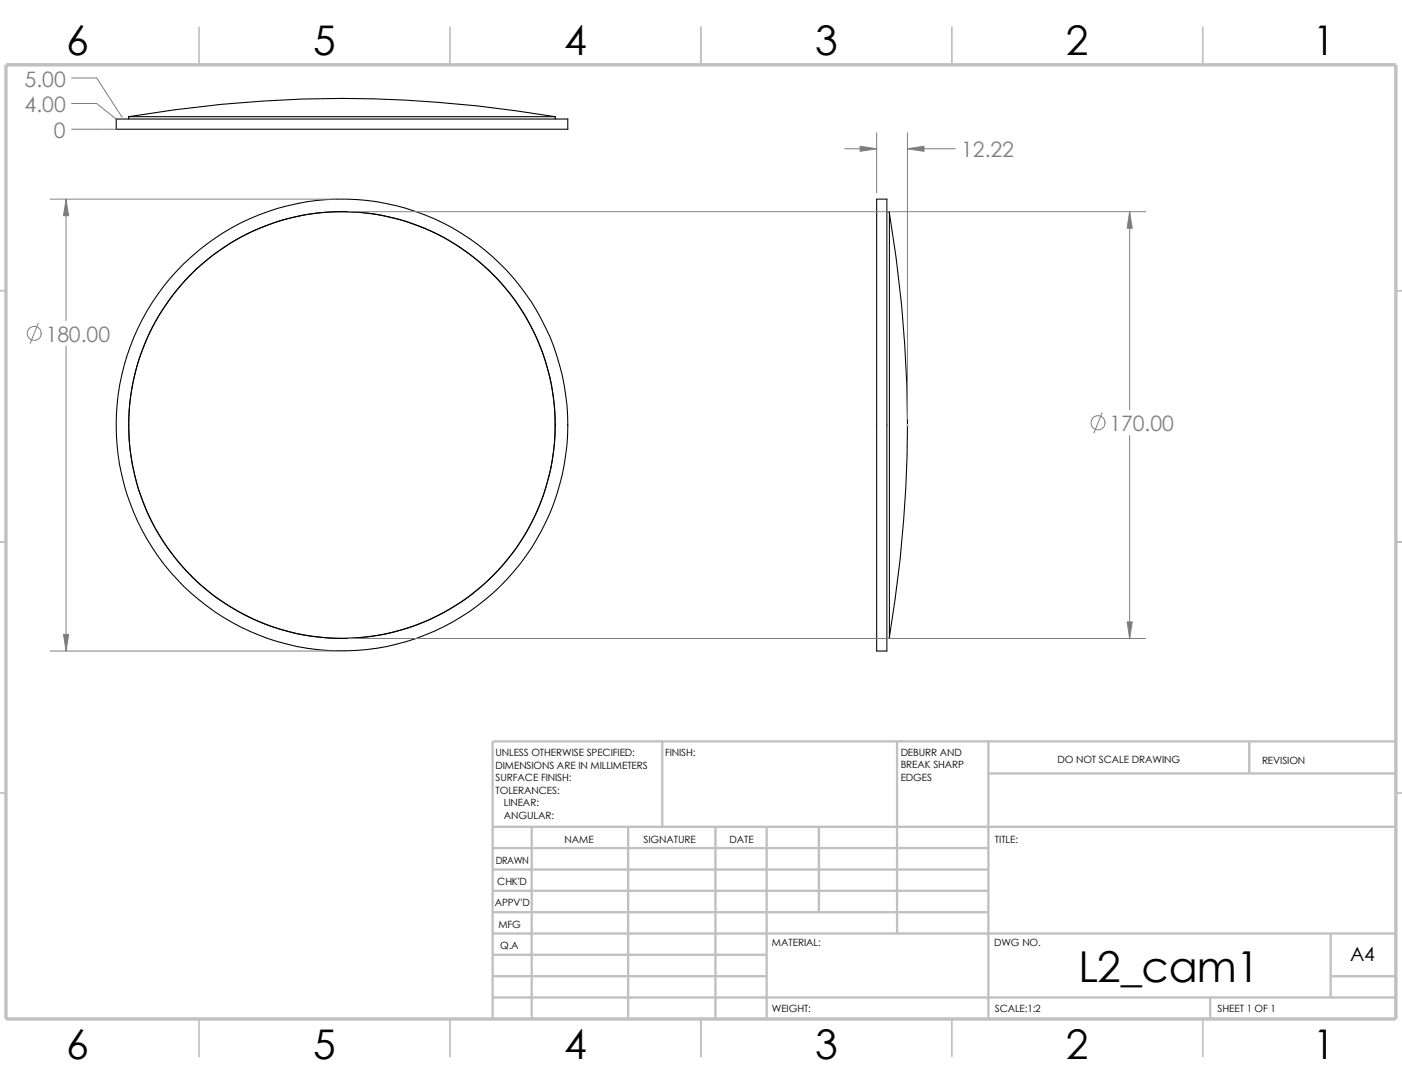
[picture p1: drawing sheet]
<svg xmlns="http://www.w3.org/2000/svg" width="279mm" height="216mm" viewBox="0 0 279 216" stroke-linecap="round" stroke-linejoin="round" font-family="sans-serif">
<g fill="none" stroke="#c0c0c0" stroke-width=".34">
<path d="M39.7 5.4v7.5M89.7 5.4v7.5M139.7 5.4v7.5M189.7 5.4v7.5M239.7 5.4v7.5M-.1 57.9h1.3M278.2 57.9h1.2M-.1 107.9h1.3M278.2 107.9h1.2M-.1 157.9h1.3M278.2 157.9h1.2M39.7 202.9v7.5"/>
<path d="M89.7 202.9v7.5M139.7 202.9v7.5M189.7 202.9v7.5M239.7 202.9v7.5"/>
</g>
<g fill="none" stroke="#c0c0c0" stroke-width=".47">
<path d="M132 147.7v17M178.8 147.7v38.2M197 154.1h81.2M197 147.7v55.2M249 147.7v6.4M278.2 147.7h-180v55.2M98.2 164.7h180M98.2 177.4h98.8M98.2 173.2h98.8M98.2 168.9h98.8M106 164.7v38.2M125.2 164.7v38.2"/>
<path d="M142.6 164.7v38.2M152.8 164.7v38.2M163.2 164.7v17M98.2 198.7h180M98.2 194.4h54.6M98.2 190.2h54.6M98.2 185.9h180M98.2 181.7h98.8M241.2 198.7v4.2M265.2 194.4h13M265.2 185.9v12.8"/>
</g>
<path d="M1.2 12.9h277v190h-277z" fill="none" stroke="#c0c0c0" stroke-width=".68" stroke-linecap="butt"/>
<g fill="none" stroke="#000" stroke-width=".21">
<path d="M23.2 23.7h90v2h-90zM25.7 23.2h85v.5M25.7 23.2a249.7 249.7 0 0 1 84.9 0M25.7 23.2v.5M174.7 39.7h2v90h-2zM176.7 42.2h.5v85h-.5M177.2 42.2a249.7 249.7 0 0 1 0 85"/>
<circle cx="68.1" cy="84.7" r="42.5"/>
<circle cx="68.1" cy="84.6" r="45"/>
<circle cx="68.2" cy="84.6" r="42.5"/>
</g>
<g fill="none" stroke="#808080" stroke-width=".2">
<path d="M14.3 15.5h5l5 7.7h.1M10 39.7h56.9M13.2 39.7v24.1M14.3 20.6h5l3.9 3.1M14.3 25.7h8.9M168.4 29.6h6.3M174.7 26.5v11.9M180.8 26.5v56.9M180.8 29.6h9.6M69.4 42.2h158.9M225.1 42.2v39.4M7.6 64.4l-1.6 4"/>
<path d="M13.2 68.9v60.8M219.6 82.2l-1.6 4M225.1 86.7v40.5M10 129.7h56.9M69.4 127.2h158.9"/>
<circle cx="6.8" cy="66.4" r="1.4"/>
<circle cx="218.8" cy="84.2" r="1.41"/>
</g>
<path d="M180.7 84.7h.3M180.7 84.5l.3 .3M180.8 84.5v.3M181 84.5l-.3 .3" fill="none" stroke="#c0c0c0" stroke-width=".2"/>
<g fill="#808080" stroke="#808080" stroke-width=".2">
<path d="M180.8 29.6l3.3-.5v1z"/>
<path d="M171.4 29.1l3.3 .5-3.3 .5z"/>
<path d="M225.1 42.2l.5 3.3h-1z"/>
<path d="M224.6 123.9h1l-.5 3.3z"/>
<path d="M13.2 39.7l.5 3.3h-1z"/>
<path d="M12.7 126.4h1l-.5 3.3z"/>
</g>
<text font-size="8.5" x="214.9" y="195.7">L2_cam1</text>
<g font-size="8.1">
<text x="13.2" y="10.9">6</text>
<text x="62.4" y="10.9">5</text>
<text x="112.4" y="10.9">4</text>
<text x="162.4" y="10.9">3</text>
<text x="212.4" y="10.9">2</text>
<text x="261.7" y="10.9">1</text>
<text x="13.2" y="210.9">6</text>
<text x="62.4" y="210.9">5</text>
<text x="112.4" y="210.9">4</text>
<text x="162.4" y="210.9">3</text>
<text x="212.4" y="210.9">2</text>
<text x="261.7" y="210.9">1</text>
</g>
<g font-size="4.2" fill="#808080">
<text x="4.9" y="17.2">5.00</text>
<text x="4.9" y="22.3">4.00</text>
<text x="10.7" y="27.4">0</text>
<text x="191.5" y="31.3">12.22</text>
<text x="9.1" y="68">180.00</text>
<text x="221.1" y="85.9">170.00</text>
</g>
<text font-size="3.9" x="269.1" y="191.5">A4</text>
<g font-size="2">
<text x="98.8" y="150.6">UNLESS OTHERWISE SPECIFIED:</text>
<text x="98.8" y="153.1">DIMENSIONS ARE IN MILLIMETERS</text>
<text x="98.8" y="155.6">SURFACE FINISH:</text>
<text x="132.5" y="150.6">FINISH:</text>
<text x="179.5" y="155.5">EDGES</text>
<text x="179.5" y="150.5">DEBURR AND</text>
<text x="179.5" y="153">BREAK SHARP</text>
<text x="210.8" y="151.9">DO NOT SCALE DRAWING</text>
<text x="251.5" y="152.1">REVISION</text>
<text x="98.8" y="158.1">TOLERANCES:</text>
<text x="100.4" y="160.6">LINEAR:</text>
<text x="100.4" y="163.1">ANGULAR:</text>
<text x="112.5" y="168">NAME</text>
<text x="128.2" y="167.9">SIGNATURE</text>
<text x="145.4" y="167.9">DATE</text>
<text x="198.3" y="167.9">TITLE:</text>
<text x="98.8" y="172.1">DRAWN</text>
<text x="99.1" y="176.3">CHK'D</text>
<text x="98.6" y="180.4">APPV'D</text>
<text x="99.3" y="184.8">MFG</text>
<text x="99.7" y="189">Q.A</text>
<text x="153.8" y="188.5">MATERIAL:</text>
<text x="198.1" y="188.5">DWG NO.</text>
<text x="153.8" y="201.5">WEIGHT:</text>
<text x="198.2" y="201.6">SCALE:1:2</text>
<text x="242.7" y="201.6">SHEET 1 OF 1</text>
</g>
</svg>
